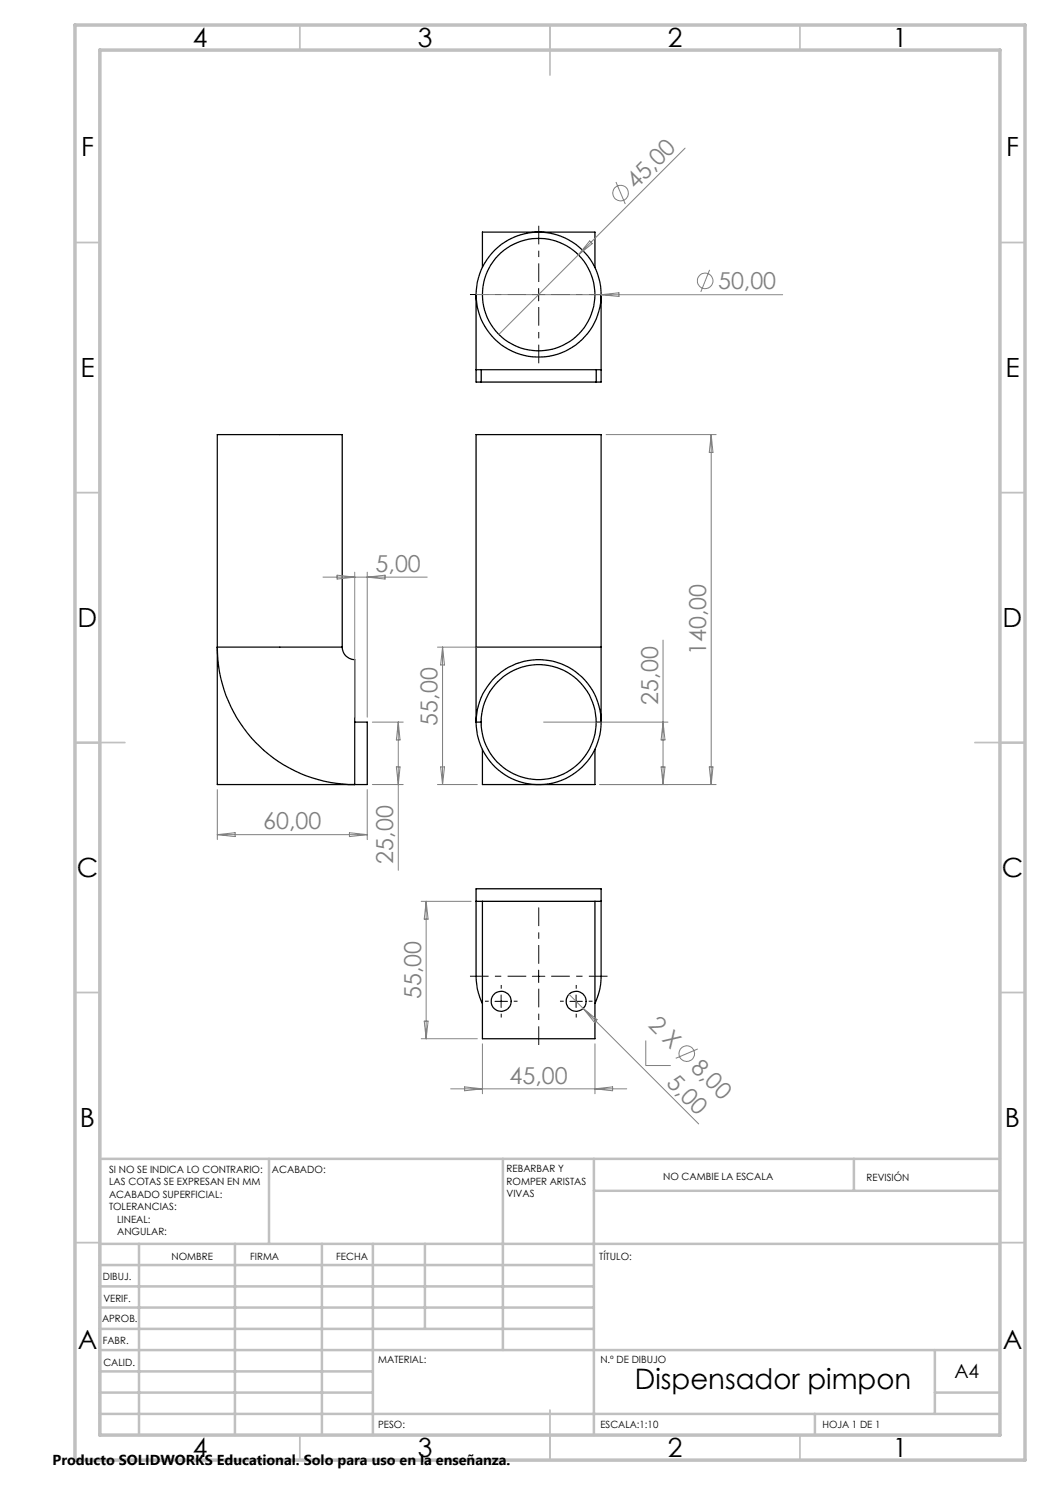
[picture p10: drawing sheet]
<svg xmlns="http://www.w3.org/2000/svg" width="210mm" height="297mm" viewBox="0 0 210 297" stroke-linecap="round" stroke-linejoin="round" font-family="sans-serif">
<g fill="none" stroke="#000" stroke-width=".25">
<path d="M95.2 58.9v15M96.5 53.5v-7.1h22.5v7.1M120.2 58.9v15M95.2 73.9h25M95.2 73.9v2.5h1M96.2 76.4h23M96.2 73.9v2.5M119.2 73.9v2.5M120.2 73.9v2.5h-1M68.4 129.4a2.66 2.66 0 0 0 2.5 2.6v12.4M68.4 129.4v-42.5h-24.9v70h29.9v-12.5h-2.5M68.4 129.4h-24.9a27.3 27.3 0 0 0 27.4 27.5v-12.5"/>
<path d="M95.2 129.4v15M95.2 129.4v-42.5h25v42.5M95.2 129.4h25M120.2 129.4v15M95.2 144.4a12.5 12.5 0 0 0 12.5 12.5 12.5 12.5 0 0 0 12.5-12.5M95.2 144.4a12.5 12.5 0 0 1 12.5-12.5 12.5 12.5 0 0 1 12.5 12.5M95.2 144.4h1M96.2 144.4a11.5 11.5 0 0 0 11.5 11.5 11.5 11.5 0 0 0 11.5-11.5M96.2 144.4a11.5 11.5 0 0 1 11.5-11.5 11.5 11.5 0 0 1 11.5 11.5M96.5 149.9v7h22.5v-7M119.2 144.4h1M95.2 180.3v11.2a29.2 29.2 0 0 0 .5 7.1l.8 2.1"/>
<path d="M95.2 180.3v-2.5h25v2.5M95.2 180.3h1.3M96.5 180.3h22.5M96.5 180.3v27.4h22.5v-27.4M119 180.3h1.2M120.2 180.3v11.2a29.2 29.2 0 0 1-.4 7.1l-.8 2.1"/>
<circle cx="107.7" cy="58.9" r="12.5"/>
<circle cx="107.7" cy="58.9" r="11.2"/>
<circle cx="100.2" cy="200.3" r="2"/>
<circle cx="115.2" cy="200.2" r="1.99"/>
</g>
<g fill="none" stroke="#808080" stroke-width=".2">
<path d="M123.2 36.4l1.9 4.4M137 29.6l-37.2 37.3M95.2 58.9h61.3M117.9 48.2l.6 .5-2.8 2.3zM120.2 58.9l3.6-.3v.7zM141.9 54l-1.7 4.4M121.2 86.9h22M142.2 86.9v70M142.2 86.9l.4 3.6h-.7zM64.6 115.4h20.8M67.4 115l3.5 .4-3.5 .4zM70.9 114.4v29"/>
<path d="M73.4 114.4v29M73.4 115.4l3.6-.4v.8zM87.5 129.4h8M88.5 129.4v27.5M88.5 129.4l.4 3.6h-.8zM132.6 128v28.9M43.5 157.9v10M73.4 157.9v10M74.5 156.9h6.1M74.5 144.4h6.1M79.3 153.4h.7l-.3 3.5zM79.7 144.4l.3 3.6h-.7z"/>
<path d="M79.7 144.4v29.7M87.5 156.9h8M88.1 153.4h.8l-.4 3.5zM108.7 144.4h24.9M120 156.9h23.2M132.2 153.4h.8l-.4 3.5zM132.6 144.4l.4 3.6h-.8zM141.9 153.4h.7l-.4 3.5zM43.5 166.9h29.9M43.5 166.9l3.5-.4v.8zM69.9 166.5l3.5 .4-3.5 .4zM84.2 180.3h10"/>
<path d="M85.2 180.3v27.4M85.2 180.3l.4 3.5h-.8zM113.8 198.9l2.8 2.8M84.2 207.7h11.3M84.8 204.2h.8l-.4 3.5zM90.1 217.8h35.2M92.9 217.4l3.6 .4-3.6 .4zM96.5 208.8v10M116.6 201.7l23.1 23.1M116.6 201.7l2.8 2.2-.5 .6zM119 208.8v10M119 217.8l3.5-.4v.8z"/>
<path d="M129.2 208.1v5h5M139.6 209.8l-4.5 1.9"/>
<circle cx="124.1" cy="38.6" r="1.56"/>
<circle cx="141" cy="56.2" r="1.56"/>
<circle cx="137.4" cy="210.7" r="1.57"/>
</g>
<path d="M105.2 58.9h-11.2M107.7 56.4v-11.2M110.2 58.9h11.3M107.7 61.4v11.3M105.2 195.2h-11.2M107.7 192.7v-11.2M107.7 197.7v11.3M110.2 195.2h11.3" fill="none" stroke="#000" stroke-width=".2" stroke-dasharray="15.2 1.3 1.3 1.3" stroke-dashoffset="11.5" stroke-linecap="butt"/>
<path d="M100.2 197.7v-.7M115.2 197.7v-.7M97.7 200.2h-.7M100.2 202.7v.8M102.7 200.2h.8M112.7 200.2h-.7M115.2 202.7v.8M117.7 200.2h.8" fill="none" stroke="#000" stroke-width=".2" stroke-dasharray="15.2 1.3 1.3 1.3" stroke-linecap="butt"/>
<path d="M106.5 58.9h2.5M107.7 57.7v2.5M100.2 199v2.5M106.5 195.3h2.5M107.7 194v2.5M115.2 199v2.5M99 200.3h2.5M114 200.3h2.5" fill="none" stroke="#000" stroke-width=".2"/>
<g fill="none" stroke="#c0c0c0" stroke-width=".35">
<path d="M60 5v5M110 5v10M160 5v5M15 48.5h5M200 48.5h5M15 98.5h5M200 98.5h5M15 148.5h10M195 148.5h10M15 198.5h5M200 198.5h5M15 248.5h5"/>
<path d="M200 248.5h5M60 287v5M110 282v10M160 287v5"/>
</g>
<g fill="none" stroke="#c0c0c0" stroke-width=".5">
<path d="M53.8 231.8v17M100.6 231.8v38.2M118.8 231.8v55.2M118.8 238.2h81.2M170.8 231.8v6.4M200 231.8h-180v55.2M20 248.8h180M20 257.3h98.8M20 253h98.8M27.8 248.8v38.2M47 248.8v38.2M64.4 248.8v38.2"/>
<path d="M74.6 248.8v38.2M85 248.8v17M20 265.8h98.8M20 261.5h98.8M20 278.5h54.6M20 274.3h54.6M20 270h180M187 278.5h13M187 270v12.8M20 282.8h180M163 282.8v4.2"/>
</g>
<path d="M15 5h190v287h-190zM20 10h180v277h-180z" fill="none" stroke="#c0c0c0" stroke-width=".7"/>
<text font-size="5.6" x="127" y="277.9">Dispensador pimpon</text>
<g font-size="5.3">
<text x="38.5" y="9.5">4</text>
<text x="83.5" y="9.5">3</text>
<text x="133.5" y="9.5">2</text>
<text x="178.5" y="9.5">1</text>
<text x="16.2" y="31.3">F</text>
<text x="201.2" y="31.3">F</text>
<text x="16.1" y="75.5">E</text>
<text x="201.1" y="75.5">E</text>
<text x="15.5" y="125.5">D</text>
<text x="200.5" y="125.5">D</text>
<text x="15.4" y="175.5">C</text>
<text x="200.4" y="175.5">C</text>
<text x="16" y="225.5">B</text>
<text x="201" y="225.5">B</text>
<text x="15.5" y="269.8">A</text>
<text x="200.5" y="269.8">A</text>
<text x="38.5" y="291.5">4</text>
<text x="83.5" y="291.5">3</text>
<text x="133.5" y="291.5">2</text>
<text x="178.5" y="291.5">1</text>
</g>
<g font-size="4.7" fill="#808080">
<text x="127.2" y="38" transform="rotate(-45 127.2 38)">45,00</text>
<text x="143.6" y="57.9">50,00</text>
<text x="75.1" y="114.4">5,00</text>
<text x="141.2" y="131" transform="rotate(-90 141.2 131)">140,00</text>
<text x="131.6" y="140.9" transform="rotate(-90 131.6 140.9)">25,00</text>
<text x="87.5" y="145.1" transform="rotate(-90 87.5 145.1)">55,00</text>
<text x="52.7" y="165.9">60,00</text>
<text x="78.6" y="172.7" transform="rotate(-90 78.6 172.7)">25,00</text>
<text x="84.2" y="199.8" transform="rotate(-90 84.2 199.8)">55,00</text>
<text x="129.5" y="205.2" transform="rotate(45 129.5 205.2)">2 X</text>
<text x="138" y="213.7" transform="rotate(45 138 213.7)">8,00</text>
<text x="101.9" y="216.7">45,00</text>
<text x="133.1" y="216.8" transform="rotate(45 133.1 216.8)">5,00</text>
</g>
<text font-size="3.9" x="190.9" y="275.5">A4</text>
<text font-size="2.9" x="10.5" y="292.9">Producto SOLIDWORKS Educational. Solo para uso en la enseñanza.</text>
<g font-size="2">
<text x="21.8" y="234.6">SI NO SE INDICA LO CONTRARIO:</text>
<text x="21.8" y="237.1">LAS COTAS SE EXPRESAN EN MM</text>
<text x="21.8" y="239.6">ACABADO SUPERFICIAL:</text>
<text x="54.4" y="234.6">ACABADO:</text>
<text x="101.3" y="234.5">REBARBAR Y</text>
<text x="101.3" y="237">ROMPER ARISTAS</text>
<text x="101.3" y="239.5">VIVAS</text>
<text x="132.6" y="236">NO CAMBIE LA ESCALA</text>
<text x="173.3" y="236.2">REVISIÓN</text>
<text x="21.8" y="242.1">TOLERANCIAS:</text>
<text x="23.4" y="244.6">LINEAL:</text>
<text x="23.4" y="247.1">ANGULAR:</text>
<text x="34.3" y="252">NOMBRE</text>
<text x="50" y="251.9">FIRMA</text>
<text x="67.2" y="251.9">FECHA</text>
<text x="119.9" y="251.9">TÍTULO:</text>
<text x="20.6" y="256.1">DIBUJ.</text>
<text x="20.7" y="260.3">VERIF.</text>
<text x="20.4" y="264.4">APROB.</text>
<text x="20.5" y="268.8">FABR.</text>
<text x="20.7" y="273.1">CALID.</text>
<text x="75.6" y="272.5">MATERIAL:</text>
<text x="120.1" y="272.5">N.º DE DIBUJO</text>
<text x="75.6" y="285.5">PESO:</text>
<text x="120.1" y="285.6">ESCALA:1:10</text>
<text x="164.5" y="285.6">HOJA 1 DE 1</text>
</g>
</svg>
